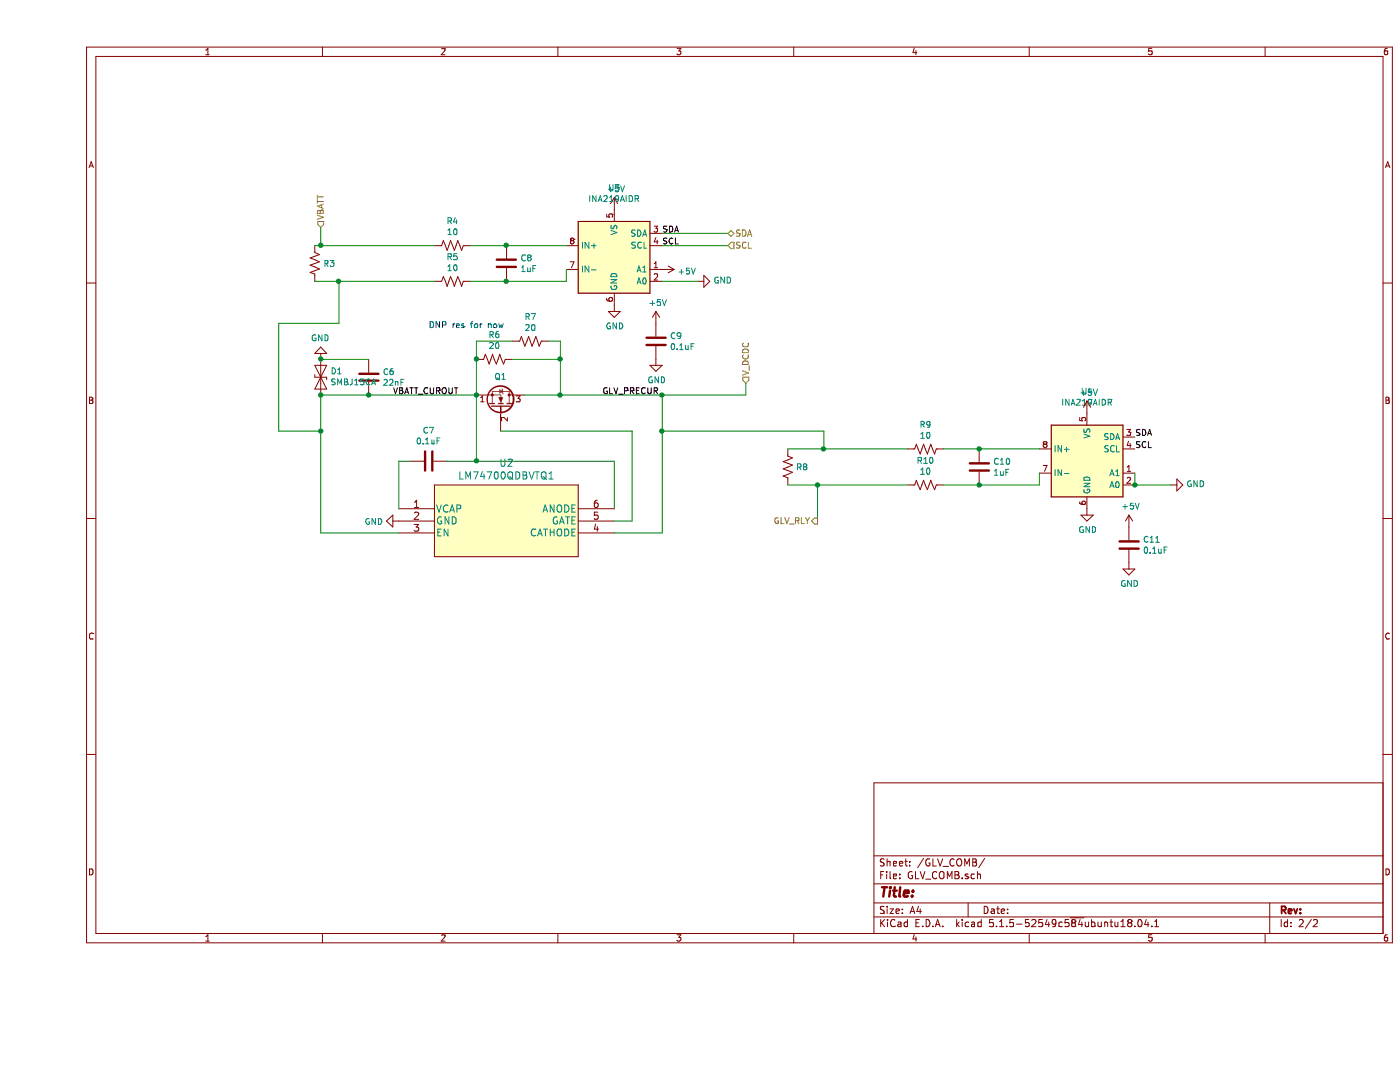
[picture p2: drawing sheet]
EESchema Schematic File Version 4
EELAYER 30 0
EELAYER END
$Descr A4 11693 8268
encoding utf-8
Sheet 2 2
Title ""
Date ""
Rev ""
Comp ""
Comment1 ""
Comment2 ""
Comment3 ""
Comment4 ""
$EndDescr
$Comp
L Device:Q_NMOS_SGD Q1
U 1 1
P 3850 3400
F 0 "Q1" V 4101 3400 50  0000 C CNN
F 1 "CSD18563Q5A" H 4056 3355 50  0001 L CNN
F 2 "Package_SON:VSONP-8-1EP_5x6_P1.27mm" H 4050 3500 50  0001 C CNN
F 3 "http://www.ti.com/lit/ds/symlink/csd18563q5a.pdf" H 3850 3400 50  0001 C CNN
	1    3850 3400
	0    1    -1   0   
$EndComp
$Comp
L AERO_custom_symbols:LM74700QDBVTQ1 U2
U 1 1
P 3000 4250
F 0 "U2" H 3900 4637 60  0000 C CNN
F 1 "LM74700QDBVTQ1" H 3900 4531 60  0000 C CNN
F 2 "Package_TO_SOT_SMD:SOT-23-6_Handsoldering" H 3900 4490 60  0001 C CNN
F 3 "" H 3000 4250 60  0000 C CNN
	1    3000 4250
	1    0    0    -1  
$EndComp
$Comp
L Device:C C7
U 1 1
P 3250 3850
F 0 "C7" V 3502 3850 50  0000 C CNN
F 1 "0.1uF" V 3411 3850 50  0000 C CNN
F 2 "Capacitor_SMD:C_0603_1608Metric_Pad1.05x0.95mm_HandSolder" H 3288 3700 50  0001 C CNN
F 3 "~" H 3250 3850 50  0001 C CNN
	1    3250 3850
	0    -1   -1   0   
$EndComp
Wire Wire Line
	4800 4250 4800 3850
Wire Wire Line
	4800 3850 3650 3850
Wire Wire Line
	3650 3300 3650 3850
Connection ~ 3650 3850
Wire Wire Line
	3650 3850 3400 3850
Wire Wire Line
	3850 3600 4950 3600
Wire Wire Line
	4950 3600 4950 4350
Wire Wire Line
	4950 4350 4800 4350
Wire Wire Line
	3000 4250 3000 3850
Wire Wire Line
	3000 3850 3100 3850
Wire Wire Line
	2350 1900 2350 2050
Connection ~ 3650 3300
Text HLabel 2350 1900 1    50   Input ~ 0
VBATT
Wire Wire Line
	4800 4450 5200 4450
Wire Wire Line
	5200 3300 4350 3300
Wire Wire Line
	2350 4450 2350 3600
Connection ~ 2350 3300
$Comp
L power:GND #PWR013
U 1 1
P 3000 4350
F 0 "#PWR013" H 3000 4100 50  0001 C CNN
F 1 "GND" V 3005 4222 50  0000 R CNN
F 2 "" H 3000 4350 50  0001 C CNN
F 3 "" H 3000 4350 50  0001 C CNN
	1    3000 4350
	0    1    1    0   
$EndComp
$Comp
L Device:D_TVS D1
U 1 1
P 2350 3150
F 0 "D1" V 2396 3071 50  0000 R CNN
F 1 "SMBJ15CA" V 2305 3071 50  0000 R CNN
F 2 "AERO_FOOT:DO-214AA" H 2350 3150 50  0001 C CNN
F 3 "https://www.littelfuse.com/~/media/electronics/datasheets/tvs_diodes/littelfuse_tvs_diode_smbj_datasheet.pdf.pdf" H 2350 3150 50  0001 C CNN
	1    2350 3150
	0    -1   -1   0   
$EndComp
$Comp
L power:GND #PWR012
U 1 1
P 2350 3000
F 0 "#PWR012" H 2350 2750 50  0001 C CNN
F 1 "GND" H 2355 2827 50  0000 C CNN
F 2 "" H 2350 3000 50  0001 C CNN
F 3 "" H 2350 3000 50  0001 C CNN
	1    2350 3000
	-1   0    0    1   
$EndComp
$Comp
L Device:C C6
U 1 1
P 2750 3150
F 0 "C6" H 2865 3196 50  0000 L CNN
F 1 "22nF" H 2865 3105 50  0000 L CNN
F 2 "Capacitor_SMD:C_0603_1608Metric_Pad1.05x0.95mm_HandSolder" H 2788 3000 50  0001 C CNN
F 3 "~" H 2750 3150 50  0001 C CNN
	1    2750 3150
	1    0    0    -1  
$EndComp
Wire Wire Line
	2750 3300 3650 3300
Wire Wire Line
	2750 3000 2350 3000
Connection ~ 2350 3000
Text HLabel 5900 3200 1    50   Input ~ 0
V_DCDC
$Comp
L Analog_ADC:INA219AxD U4
U 1 1
P 8750 3850
F 0 "U4" H 8750 4431 50  0000 C CNN
F 1 "INA219AIDR" H 8750 4340 50  0000 C CNN
F 2 "Package_SO:SOIC-8_3.9x4.9mm_P1.27mm" H 9550 3500 50  0001 C CNN
F 3 "http://www.ti.com/lit/ds/symlink/ina219.pdf" H 9100 3750 50  0001 C CNN
	1    8750 3850
	1    0    0    -1  
$EndComp
$Comp
L Device:R_US R8
U 1 1
P 6250 3900
F 0 "R8" H 6318 3900 50  0000 L CNN
F 1 "KRL6432E-M-R003-F-T1" H 6318 3855 50  0001 L CNN
F 2 "AERO_FOOT:KRL6432E-M-R003-F-T1" V 6290 3890 50  0001 C CNN
F 3 "https://www.susumu.co.jp/common/pdf/n_catalog_partition19_en.pdf" H 6250 3900 50  0001 C CNN
	1    6250 3900
	1    0    0    -1  
$EndComp
$Comp
L Device:R_US R9
U 1 1
P 7400 3750
F 0 "R9" V 7195 3750 50  0000 C CNN
F 1 "10" V 7286 3750 50  0000 C CNN
F 2 "Resistor_SMD:R_0805_2012Metric_Pad1.15x1.40mm_HandSolder" V 7440 3740 50  0001 C CNN
F 3 "~" H 7400 3750 50  0001 C CNN
	1    7400 3750
	0    1    1    0   
$EndComp
$Comp
L Device:R_US R10
U 1 1
P 7400 4050
F 0 "R10" V 7195 4050 50  0000 C CNN
F 1 "10" V 7286 4050 50  0000 C CNN
F 2 "Resistor_SMD:R_0805_2012Metric_Pad1.15x1.40mm_HandSolder" V 7440 4040 50  0001 C CNN
F 3 "~" H 7400 4050 50  0001 C CNN
	1    7400 4050
	0    1    1    0   
$EndComp
$Comp
L Device:C C10
U 1 1
P 7850 3900
F 0 "C10" H 7965 3946 50  0000 L CNN
F 1 "1uF" H 7965 3855 50  0000 L CNN
F 2 "Capacitor_SMD:C_0603_1608Metric_Pad1.05x0.95mm_HandSolder" H 7888 3750 50  0001 C CNN
F 3 "~" H 7850 3900 50  0001 C CNN
	1    7850 3900
	1    0    0    -1  
$EndComp
Connection ~ 2750 3300
Wire Wire Line
	2350 3300 2750 3300
Wire Wire Line
	3000 4450 2350 4450
Wire Wire Line
	8350 3950 8350 4050
Wire Wire Line
	6250 4050 6500 4050
Wire Wire Line
	7550 4050 7850 4050
Connection ~ 7850 4050
Wire Wire Line
	7850 4050 8350 4050
Wire Wire Line
	8350 3750 7850 3750
Connection ~ 7850 3750
Wire Wire Line
	7850 3750 7550 3750
$Comp
L power:+5V #PWR020
U 1 1
P 8750 3450
F 0 "#PWR020" H 8750 3300 50  0001 C CNN
F 1 "+5V" H 8765 3623 50  0000 C CNN
F 2 "" H 8750 3450 50  0001 C CNN
F 3 "" H 8750 3450 50  0001 C CNN
	1    8750 3450
	1    0    0    -1  
$EndComp
$Comp
L power:GND #PWR021
U 1 1
P 8750 4250
F 0 "#PWR021" H 8750 4000 50  0001 C CNN
F 1 "GND" H 8755 4077 50  0000 C CNN
F 2 "" H 8750 4250 50  0001 C CNN
F 3 "" H 8750 4250 50  0001 C CNN
	1    8750 4250
	1    0    0    -1  
$EndComp
$Comp
L power:GND #PWR023
U 1 1
P 9100 4700
F 0 "#PWR023" H 9100 4450 50  0001 C CNN
F 1 "GND" H 9105 4527 50  0000 C CNN
F 2 "" H 9100 4700 50  0001 C CNN
F 3 "" H 9100 4700 50  0001 C CNN
	1    9100 4700
	1    0    0    -1  
$EndComp
$Comp
L Device:C C11
U 1 1
P 9100 4550
F 0 "C11" H 9215 4596 50  0000 L CNN
F 1 "0.1uF" H 9215 4505 50  0000 L CNN
F 2 "Capacitor_SMD:C_0603_1608Metric_Pad1.05x0.95mm_HandSolder" H 9138 4400 50  0001 C CNN
F 3 "~" H 9100 4550 50  0001 C CNN
	1    9100 4550
	1    0    0    -1  
$EndComp
$Comp
L power:+5V #PWR022
U 1 1
P 9100 4400
F 0 "#PWR022" H 9100 4250 50  0001 C CNN
F 1 "+5V" H 9115 4573 50  0000 C CNN
F 2 "" H 9100 4400 50  0001 C CNN
F 3 "" H 9100 4400 50  0001 C CNN
	1    9100 4400
	1    0    0    -1  
$EndComp
Text Label 9150 3650 0    50   ~ 0
SDA
Text Label 9150 3750 0    50   ~ 0
SCL
$Comp
L power:GND #PWR024
U 1 1
P 9450 4050
F 0 "#PWR024" H 9450 3800 50  0001 C CNN
F 1 "GND" V 9455 3922 50  0000 R CNN
F 2 "" H 9450 4050 50  0001 C CNN
F 3 "" H 9450 4050 50  0001 C CNN
	1    9450 4050
	0    -1   -1   0   
$EndComp
Wire Wire Line
	9450 4050 9150 4050
Wire Wire Line
	9150 3950 9150 4050
Connection ~ 9150 4050
Wire Wire Line
	7250 3750 6550 3750
Wire Wire Line
	5200 4450 5200 3600
$Comp
L Analog_ADC:INA219AxD U3
U 1 1
P 4800 2150
F 0 "U3" H 4800 2731 50  0000 C CNN
F 1 "INA219AIDR" H 4800 2640 50  0000 C CNN
F 2 "Package_SO:SOIC-8_3.9x4.9mm_P1.27mm" H 5600 1800 50  0001 C CNN
F 3 "http://www.ti.com/lit/ds/symlink/ina219.pdf" H 5150 2050 50  0001 C CNN
	1    4800 2150
	1    0    0    -1  
$EndComp
$Comp
L Device:R_US R3
U 1 1
P 2300 2200
F 0 "R3" H 2368 2200 50  0000 L CNN
F 1 "KRL6432E-M-R003-F-T1" H 2368 2155 50  0001 L CNN
F 2 "AERO_FOOT:KRL6432E-M-R003-F-T1" V 2340 2190 50  0001 C CNN
F 3 "https://www.susumu.co.jp/common/pdf/n_catalog_partition19_en.pdf" H 2300 2200 50  0001 C CNN
	1    2300 2200
	1    0    0    -1  
$EndComp
$Comp
L Device:R_US R4
U 1 1
P 3450 2050
F 0 "R4" V 3245 2050 50  0000 C CNN
F 1 "10" V 3336 2050 50  0000 C CNN
F 2 "Resistor_SMD:R_0805_2012Metric_Pad1.15x1.40mm_HandSolder" V 3490 2040 50  0001 C CNN
F 3 "~" H 3450 2050 50  0001 C CNN
	1    3450 2050
	0    1    1    0   
$EndComp
$Comp
L Device:R_US R5
U 1 1
P 3450 2350
F 0 "R5" V 3245 2350 50  0000 C CNN
F 1 "10" V 3336 2350 50  0000 C CNN
F 2 "Resistor_SMD:R_0805_2012Metric_Pad1.15x1.40mm_HandSolder" V 3490 2340 50  0001 C CNN
F 3 "~" H 3450 2350 50  0001 C CNN
	1    3450 2350
	0    1    1    0   
$EndComp
$Comp
L Device:C C8
U 1 1
P 3900 2200
F 0 "C8" H 4015 2246 50  0000 L CNN
F 1 "1uF" H 4015 2155 50  0000 L CNN
F 2 "Capacitor_SMD:C_0603_1608Metric_Pad1.05x0.95mm_HandSolder" H 3938 2050 50  0001 C CNN
F 3 "~" H 3900 2200 50  0001 C CNN
	1    3900 2200
	1    0    0    -1  
$EndComp
Wire Wire Line
	4400 2250 4400 2350
Wire Wire Line
	2300 2350 2500 2350
Wire Wire Line
	3600 2350 3900 2350
Connection ~ 3900 2350
Wire Wire Line
	3900 2350 4400 2350
Wire Wire Line
	4400 2050 3900 2050
Connection ~ 3900 2050
Wire Wire Line
	3900 2050 3600 2050
$Comp
L power:+5V #PWR014
U 1 1
P 4800 1750
F 0 "#PWR014" H 4800 1600 50  0001 C CNN
F 1 "+5V" H 4815 1923 50  0000 C CNN
F 2 "" H 4800 1750 50  0001 C CNN
F 3 "" H 4800 1750 50  0001 C CNN
	1    4800 1750
	1    0    0    -1  
$EndComp
$Comp
L power:GND #PWR015
U 1 1
P 4800 2550
F 0 "#PWR015" H 4800 2300 50  0001 C CNN
F 1 "GND" H 4805 2377 50  0000 C CNN
F 2 "" H 4800 2550 50  0001 C CNN
F 3 "" H 4800 2550 50  0001 C CNN
	1    4800 2550
	1    0    0    -1  
$EndComp
$Comp
L power:GND #PWR017
U 1 1
P 5150 3000
F 0 "#PWR017" H 5150 2750 50  0001 C CNN
F 1 "GND" H 5155 2827 50  0000 C CNN
F 2 "" H 5150 3000 50  0001 C CNN
F 3 "" H 5150 3000 50  0001 C CNN
	1    5150 3000
	1    0    0    -1  
$EndComp
$Comp
L Device:C C9
U 1 1
P 5150 2850
F 0 "C9" H 5265 2896 50  0000 L CNN
F 1 "0.1uF" H 5265 2805 50  0000 L CNN
F 2 "Capacitor_SMD:C_0603_1608Metric_Pad1.05x0.95mm_HandSolder" H 5188 2700 50  0001 C CNN
F 3 "~" H 5150 2850 50  0001 C CNN
	1    5150 2850
	1    0    0    -1  
$EndComp
$Comp
L power:+5V #PWR016
U 1 1
P 5150 2700
F 0 "#PWR016" H 5150 2550 50  0001 C CNN
F 1 "+5V" H 5165 2873 50  0000 C CNN
F 2 "" H 5150 2700 50  0001 C CNN
F 3 "" H 5150 2700 50  0001 C CNN
	1    5150 2700
	1    0    0    -1  
$EndComp
Text Label 5200 1950 0    50   ~ 0
SDA
Text Label 5200 2050 0    50   ~ 0
SCL
Wire Wire Line
	5500 2350 5200 2350
Wire Wire Line
	3300 2050 2350 2050
Connection ~ 2350 2050
Wire Wire Line
	2350 2050 2300 2050
Wire Wire Line
	2500 2350 2500 2700
Wire Wire Line
	2500 2700 2000 2700
Wire Wire Line
	2000 2700 2000 3600
Wire Wire Line
	2000 3600 2350 3600
Connection ~ 2500 2350
Wire Wire Line
	2500 2350 3300 2350
Connection ~ 2350 3600
Wire Wire Line
	2350 3600 2350 3300
Text Label 2950 3300 0    50   ~ 0
VBATT_CUROUT
Text Label 4700 3300 0    50   ~ 0
GLV_PRECUR
Wire Wire Line
	5900 3200 5900 3300
Wire Wire Line
	5900 3300 5200 3300
Connection ~ 5200 3300
Wire Wire Line
	6550 3750 6550 3600
Wire Wire Line
	6550 3600 5200 3600
Connection ~ 6550 3750
Wire Wire Line
	6550 3750 6250 3750
Connection ~ 5200 3600
Wire Wire Line
	5200 3600 5200 3300
$Comp
L Device:R_US R6
U 1 1
P 3800 3000
F 0 "R6" V 3595 3000 50  0000 C CNN
F 1 "20" V 3686 3000 50  0000 C CNN
F 2 "Resistor_SMD:R_2512_6332Metric_Pad1.52x3.35mm_HandSolder" V 3840 2990 50  0001 C CNN
F 3 "~" H 3800 3000 50  0001 C CNN
	1    3800 3000
	0    1    1    0   
$EndComp
$Comp
L power:GND #PWR019
U 1 1
P 5500 2350
F 0 "#PWR019" H 5500 2100 50  0001 C CNN
F 1 "GND" V 5505 2222 50  0000 R CNN
F 2 "" H 5500 2350 50  0001 C CNN
F 3 "" H 5500 2350 50  0001 C CNN
	1    5500 2350
	0    -1   -1   0   
$EndComp
$Comp
L power:+5V #PWR018
U 1 1
P 5200 2250
F 0 "#PWR018" H 5200 2100 50  0001 C CNN
F 1 "+5V" V 5215 2378 50  0000 L CNN
F 2 "" H 5200 2250 50  0001 C CNN
F 3 "" H 5200 2250 50  0001 C CNN
	1    5200 2250
	0    1    1    0   
$EndComp
$Comp
L Device:R_US R7
U 1 1
P 4100 2850
F 0 "R7" V 3895 2850 50  0000 C CNN
F 1 "20" V 3986 2850 50  0000 C CNN
F 2 "Resistor_SMD:R_2512_6332Metric_Pad1.52x3.35mm_HandSolder" V 4140 2840 50  0001 C CNN
F 3 "~" H 4100 2850 50  0001 C CNN
	1    4100 2850
	0    1    1    0   
$EndComp
Wire Wire Line
	3950 3000 4350 3000
Wire Wire Line
	4350 3000 4350 3300
Connection ~ 4350 3300
Wire Wire Line
	4350 3300 4050 3300
Wire Wire Line
	4250 2850 4350 2850
Wire Wire Line
	4350 2850 4350 3000
Connection ~ 4350 3000
Wire Wire Line
	3950 2850 3650 2850
Wire Wire Line
	3650 2850 3650 3000
Wire Wire Line
	3650 3000 3650 3300
Connection ~ 3650 3000
Text Notes 3250 2750 0    50   ~ 0
DNP res for now
Text HLabel 6500 4350 0    50   Output ~ 0
GLV_RLY
Wire Wire Line
	6500 4350 6500 4050
Connection ~ 6500 4050
Wire Wire Line
	6500 4050 7250 4050
Wire Wire Line
	5750 1950 5200 1950
Wire Wire Line
	5750 2050 5200 2050
Text HLabel 5750 1950 2    50   BiDi ~ 0
SDA
Text HLabel 5750 2050 2    50   Input ~ 0
SCL
$EndSCHEMATC
